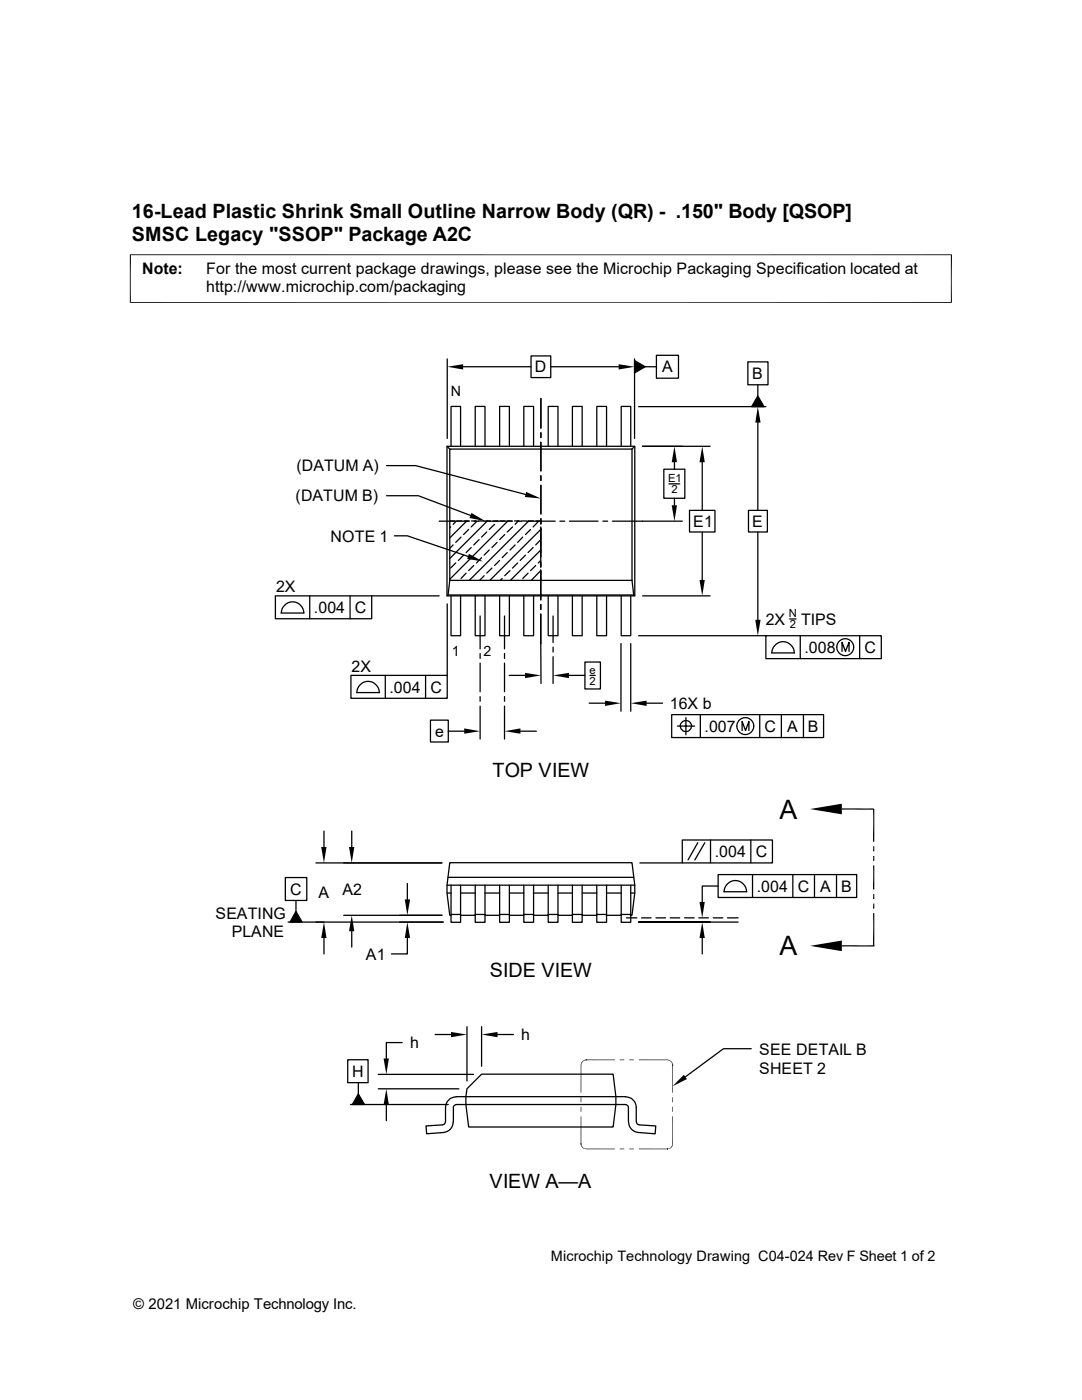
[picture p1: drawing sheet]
<svg xmlns="http://www.w3.org/2000/svg" width="216mm" height="279mm" viewBox="0 0 216 279" stroke-linecap="round" stroke-linejoin="round" font-family="sans-serif">
<g fill="none" stroke="#000" stroke-width=".25">
<path d="M89.2 71.6v15.9M92.4 73.2h13.6M106 71h3.9v4.4h-3.9zM107.9 79.5v5.9M109.9 73.2h13.5M126.6 72l2.1 1.2-2.1 1.2zM126.6 71.6v15.9M128.7 73.2h2.3M131 70.9h4.4v4.6h-4.4zM149.2 72.2h4v4.6h-4zM151.2 79l1.2 2.2h-2.4zM151.2 76.8v2.2"/>
<path d="M77.1 98.9h6.4l10.4 4M77.1 92.9h5.8l22 5.8M89.2 89.1h37.5v29.8h-37.5zM89.2 89.1l.5 .5M90 89.1v-8h1.9v8M94.8 89.1v-8h2v8M99.7 89.1v-8h1.9v8M104.5 89.1v-8h2v8M107.9 86.4v.9M107.9 88.3v5.7M107.9 95v.9M107.9 96.9v5.7"/>
<path d="M109.4 89.1v-8h1.9v8M114.2 89.1v-8h2v8M119.1 89.1v-8h1.9v8M124 89.1v-8h1.9v8M126.1 89.6h-36.4v26.2M126.1 89.6v26.2M126.7 89.1l-.6 .5M127.4 81.2h25.4M128.2 89.1h13.5M132.5 93.6h4.2v5.8h-4.2zM133.5 96.6h2.1M134.6 92.2v1.4"/>
<path d="M134.6 99.4v1.4M140.1 92.2v9.7M151.2 84.3v17.6M54.9 118.9h19.3v4.6h-19.3zM61.8 118.9v4.6M69.8 118.9v4.6M74.2 118.9h13.4M78.7 106.9h2.6l12.1 4.1M87.6 104h6M89.4 118.7h37l.3 .2M89.7 115.8l-.3 2.9-.2 .2M89.7 115.8h36.4"/>
<path d="M89.7 104h1M89.9 105.2l-.2 .1M90 118.9v8h1.9v-8M90.4 108.8l-.7 .6M90.9 112.4l-1 1M91.1 104l-.7 .6M91.2 104h1M92 107.2l-1.1 1M92.5 110.8l-1 1M92.6 104h1M93 114.4l-1 1M93.1 104l-3.4 3.4"/>
<path d="M93.5 105.7l-1 1M94 109.3l-1 1M94.1 104h.9M94.5 112.9l-1 1M94.6 104h.9M94.8 118.9v8h2v-8M95.1 104.1l-1.1 1.1M95.5 104h.9M95.6 107.7l-1.1 1.1M96.1 111.3l-1 1.1M96.5 104h5.7M96.6 114.9l-.9 .9"/>
<path d="M96.9 104h1M97.1 106.2l-1 1M97.2 104l-7.5 7.5M97.6 109.8l-1 1M98.2 113.4l-1.1 1M98.4 104h.9l-.1 .1M98.7 104.6l-1.1 1.1M99.2 108.2l-1 1.1M99.7 118.9v8h1.9v-8M99.7 111.8l-1 1.1M99.8 104h1M100.2 115.4l-.4 .4"/>
<path d="M100.7 106.7l-1 1M101.2 104h1M101.2 110.3l-1 1M101.3 104l-11.6 11.6M101.8 113.9l-1.1 1M102.3 105.2l-1.1 1M102.7 104h.9M102.8 108.8l-1 1M103.2 104h.9M103.3 112.4l-1 1M103.4 104l-.6 .6M104.1 104h.9"/>
<path d="M104.3 107.2l-1 1M104.5 118.9v8h2v-8M104.9 110.8l-1.1 1M105.1 104h5.7M105.4 114.4l-1.1 1M105.5 104l-11.9 11.8M105.5 104h1M105.9 105.7l-1 1M106.4 109.3l-1 1M106.9 112.9l-1 1M106.9 104h1M107.4 104.1l-1 1.1"/>
<path d="M107.9 103.5v1.1M107.9 105.2v6.6M107.9 112.1v1.1M107.9 113.7v6M107.9 105.7l-10.2 10.1M107.9 109.8l-6 6M107.9 113.9l-1.9 1.9M107.9 107.7l-1 1.1M107.9 111.8l-.5 .6M107.9 103.5v1M107.9 105.4v5.7M109.4 118.9v8h1.9v-8"/>
<path d="M111.7 104h1M113.6 104h5.7M114.2 118.9v8h2v-8M119.1 118.9v8h1.9v-8M120.3 104h.9M122.2 104h13.9M124 118.9v8h1.9v-8M126.1 115.8l.3 2.9M128.2 118.9h13.5M137.6 101.9h5.1v4.3h-5.1zM140.1 106.2v9.5M149.4 101.9h3.7v4.3h-3.7z"/>
<path d="M151.2 106.2v17.5M56.1 122.3h4.6M56.1 122.3a2.24 2.24 0 0 1 2.3-2.2 2.24 2.24 0 0 1 2.2 2.2M70 134.8h19.2v4.6h-19.2zM75.7 138.2a2.24 2.24 0 0 0-2.3-2.2 2.24 2.24 0 0 0-2.2 2.2h4.5M76.9 134.8v4.6M84.9 134.8v4.6M89.2 120.5v14.3M95.8 122.9v6.6M95.8 130.4v1M95.8 132.3v5.7M95.8 139v1"/>
<path d="M100.7 122.9v6.6M100.7 130.4v1M100.7 132.3v5.7M100.7 139v1M101.6 134.8h3.2M107.9 120.7v.9M107.9 122.6v13.8M110.4 122.9v5.3M110.4 129.2v.9M110.4 131.1v5.3M113.5 134.8h3.2M116.7 132.1h3.1v5.4h-3.1z"/>
<path d="M117.7 134.8h1.1M123.9 128.4v13.5M125.9 128.4v13.5M127.4 126.9h25.4M152.8 126.9h23.1v4.5h-23.1zM154 130.3h4.5M154 130.3a2.24 2.24 0 0 1 2.3-2.2 2.24 2.24 0 0 1 2.2 2.2M157.6 123.5h1.2M159.7 126.9v4.5M168 130v-1.8l.7 1.8 .7-1.8v1.8M171.5 126.9v4.5M85.9 143.7h3.6v4.4h-3.6z"/>
<path d="M89.5 145.9h3.1M95.8 140.9v6.6M100.7 140.9v6.6M103.8 145.9h3.2M117.6 140.3h3.1M129 140.3h3.2M134 142.6h30.3v4.6h-30.3zM135.2 144.9h3.4M135.7 144.9a1.14 1.14 0 0 1 1.2-1.1 1.14 1.14 0 0 1 1.1 1.1M135.8 144.9a1.1 1.1 0 0 0 1.1 1.1 1.1 1.1 0 0 0 1.1-1.1M136.9 143.2v3.4M139.7 142.6v4.6"/>
<path d="M148.1 145.8v-1.8l.7 1.8 .6-1.8v1.8M151.6 142.6v4.6M155.9 142.6v4.6M160.3 142.6v4.6M56.9 175.1h4.3v4.6h-4.3zM59.1 179.7v2.2M63 172.2h25.2M64.6 165.9v3.1M70.2 165.9v3.1M81.3 176.3v3.2M89.2 176.7h37.5M89.2 178.2h.8"/>
<path d="M89.4 175.1h37M90 176.7v7.4h1.9v-7.4M91.9 178.2h2.9M94.8 176.7v7.4h2v-7.4M96.8 178.2h2.9M99.7 176.7v7.4h1.9v-7.4M101.6 178.2h2.9M104.5 176.7v7.4h2v-7.4M106.5 178.2h2.9M109.4 176.7v7.4h1.9v-7.4M111.3 178.2h2.9M114.2 176.7v7.4h2v-7.4"/>
<path d="M116.2 178.2h2.9M119.1 176.7v7.4h1.9v-7.4M121 178.2h3M124 176.7v7.4h1.9v-7.4M125.9 178.2h.8M127.7 172.2h8.4M136.1 167.6h18v4.6h-18zM139.2 168.2l-1.9 3.4M140.6 168.2l-2 3.4M141.8 167.6v4.6M143.3 174.5h27.6v4.6h-27.6zM143.3 176.8h-3.2v3.2"/>
<path d="M149 178a2.24 2.24 0 0 0-2.3-2.3 2.24 2.24 0 0 0-2.2 2.3h4.5M149.8 167.6v4.6M150.2 174.5v4.6M158.2 174.5v4.6M162.5 174.5v4.6M166.9 174.5v4.6M168 161.5h6.3v6.5M174.3 172.7v4.8M57.5 184h30.9M59.1 181.9l1.2 2.1h-2.4zM64.6 187.2v3.2M68.6 182.7h19.6"/>
<path d="M70.2 185.8v3.2M81.3 187.2v3.2h-3.2M90 182.7h-.3l-.5-4.5v-1.5l.5-4.5h36.4l.6 4.5v1.5l-.6 4.5h-.2M90 182.5h1.9M91.9 182.7h2.9M94.8 182.5h2M96.8 182.7h2.9M99.7 182.5h1.9M101.6 182.7h2.9M104.5 182.5h2M106.5 182.7h2.9M109.4 182.5h1.9"/>
<path d="M111.3 182.7h2.9M114.2 182.5h2M116.2 182.7h2.9M119.1 182.5h1.9M121 182.7h3M124 182.5h1.9M125 183.2h2.1M128 183.2h1.9M130.9 183.2h1.9M133.7 183.2h1.9M136.6 183.2h1.9M139.4 183.2h2"/>
<path d="M140.1 187.2v3.2M141.7 184h-14.3h19.9M142.3 183.2h1.9M145.2 183.2h2.1M174.3 182.2v6.6h-6.3M69.4 211.5h4v4.6h-4zM71.5 218.3l1.2 2.1h-2.4zM71.5 216.1v2.2M75.5 217.3h16.1M75.5 214.4h19M80.3 208.1h-3.2v3.1M86.8 206.5h3.2"/>
<path d="M91 218.9a2.17 2.17 0 0 0-2.1 2.1v2.9M91 218.9h33.8M93.2 217.3l2.9-2.9h26.2l.6 4.5v1.5l-.6 4.5h-28.8l-.5-4.5v-1.5zM93.2 204.9v10.8M96.1 204.9v7.9M99.3 206.5h3.1M124.8 218.9a2.17 2.17 0 0 1 2.2 2.1v2.9M149.9 209.3h-5.5l-7.7 5.6M69.9 220.4h19.6M77.1 220.5v3.1M88.9 223.9a.51 .51 0 0 1-.6 .6M90.4 223.9a2.1 2.1 0 0 1-1.9 2.1l-3.4 .3-.1-1.6 3.3-.2"/>
<path d="M91 220.5l-.5 .4v3M91 220.4h33.8M124.8 220.5l.3 .1 .3 .3v3a2.1 2.1 0 0 0 2 2.1l3.3 .3 .2-1.6-3.4-.2M127 223.9a.51 .51 0 0 0 .5 .6"/>
<circle cx="168.7" cy="129.2" r="1.69"/>
<circle cx="148.7" cy="144.9" r="1.69"/>
</g>
<g fill="#000">
<path d="M89.2 73.2l3.2-.5v1zM123.4 72.7l3.2 .5-3.2 .5zM126.6 72l2.1 1.2-2.1 1.2zM105 98.2l2.9 1.3-3.2-.3zM134.6 89.1l.5 3.1h-1.1zM140.1 89.1l.5 3.1h-1zM151.2 81.2l.6 3.1h-1.1zM151.2 79l1.2 2.2h-2.4zM93.6 110.5l2.8 1.6-3.2-.6zM94.1 102.4l2.8 1.6-3.2-.6zM134 100.8h1.1l-.5 3.2zM139.6 115.7h1l-.5 3.2z"/>
<path d="M104.8 134.3l3.1 .5-3.1 .5zM110.4 134.8l3.1-.5v1zM120.7 139.8l3.2 .5-3.2 .6zM125.9 140.3l3.1-.5v1.1zM150.7 123.7h1.1l-.6 3.2zM92.6 145.4l3.2 .5-3.2 .5zM100.7 145.9l3.1-.5v1zM64.1 169h1.1l-.6 3.2zM69.6 169h1.1l-.5 3.2zM80.8 179.5h1l-.5 3.2zM161.6 161.5l6.4-1.1v2.1zM174.2 168.9l.3 1h-.3z"/>
<path d="M174.2 170.8l.3 1h-.3zM174.2 178.4l.3 1h-.3zM174.2 168.9h.3v1zM174.2 170.8h.3v1zM174.2 178.4h.3v1zM59.1 181.9l1.2 2.1h-2.4zM64.6 184l.6 3.2h-1.1zM70.2 182.7l.5 3.1h-1.1zM81.3 184l.5 3.2h-1zM140.1 184l.5 3.2h-1zM139.6 180h1l-.5 3.2zM161.6 188.8l6.4-1.1v2.1z"/>
<path d="M174.2 180.3l.3 1h-.3zM174.2 180.3h.3v1zM76.5 211.2h1.1l-.5 3.2zM90 206l3.2 .5-3.2 .5zM96.1 206.5l3.2-.5v1zM115.9 219l.1 1h-.1zM116 212.1l.1 .1-.2 .4zM115.9 219h.1v1zM116.1 212.2l-.1 .4h-.1zM116.2 211.8l.1 .1-.3 .2zM116 212.1l.3-.2-.2 .3zM116.2 211.8l.3-.3 .1 .2z"/>
<path d="M116.2 211.8l.4-.1-.3 .2zM116.5 211.5h.5v.1zM116.5 211.5l.5 .1-.4 .1zM123.7 211.6l.9-.1v.1zM123.7 211.5h.9l-.9 .1zM125.6 211.6l.9-.1v.1zM125.6 211.5h.9l-.9 .1zM133.2 211.5l.4 .2-.4-.1zM133.2 211.5h.4v.2zM133.6 211.5l.3 .4-.3-.2zM133.6 211.5l.3 .3v.1zM133.9 211.9v-.1l.2 .4z"/>
<path d="M134.2 219l.1 1h-.1zM134.1 212.2l.1-.1v.5zM133.9 211.8l.3 .3-.1 .1zM134.2 219h.1v1zM134.2 212.1l.1 .5h-.1zM136.4 214.5l.7 .8-2.9 1.5zM71.5 218.3l1.2 2.1h-2.4zM77.1 217.3l.5 3.2h-1.1zM115.9 220.9l.1 1h-.1zM115.9 228.3h.1v.4zM116 228.7l.1-.1 .1 .5zM115.9 220.9h.1v1z"/>
<path d="M116 228.3l.1 .3-.1 .1zM116.1 228.6l.2 .4-.1 .1zM116.3 229l.2 .3-.3-.2zM116.3 229l.2 .3zM116.6 229.2l.4 .2zM116.6 229.2h.4v.2zM123.7 229.2h.9l-.9 .2zM123.7 229.4l.9-.2v.2zM125.6 229.2h.9l-.9 .2zM125.6 229.4l.9-.2v.2zM133.2 229.2l.4 .1-.4 .1zM133.2 229.2l.4 .1z"/>
<path d="M133.6 229.2l.3-.2v.1zM133.6 229.2l.3-.1zM134.1 228.6l.1 .1-.3 .3zM133.9 229l.3-.3-.3 .4zM134.2 228.3h.1l-.2 .3zM134.2 220.9l.1 1h-.1zM134.3 228.3l-.1 .4-.1-.1zM134.2 220.9h.1v1z"/>
</g>
<path d="M26 50.8v9.7M189.8 50.8v9.7" fill="none" stroke="#000" stroke-width=".21"/>
<g fill="none" stroke="#000" stroke-width=".2">
<path d="M25.9 50.8h164M25.9 60.4h164M174.2 188.8h.3M115.9 212.6v5.5M117 211.5h5.7M117 211.5v.1M127.5 211.5h5.7M134.2 212.6h.1M134.2 212.6v5.5M115.9 228.3h.1M115.9 222.8v5.5M117 229.3h5.7"/>
<path d="M127.5 229.3h5.7M133.2 229.2v.2M134.2 222.8v5.5"/>
</g>
<g font-size="5.3">
<text x="155.5" y="163.4">A</text>
<text x="155.5" y="190.7">A</text>
</g>
<g font-size="3.9">
<text x="26.3" y="43.5">16-Lead Plastic Shrink Small Outline Narrow Body (QR) - .150&quot; Body [QSOP]</text>
<text x="26.3" y="48">SMSC Legacy &quot;SSOP&quot; Package A2C</text>
<text x="98.3" y="155">TOP VIEW</text>
<text x="97.7" y="194.9">SIDE VIEW</text>
<text x="97.7" y="237.2">VIEW A—A</text>
</g>
<g font-size="3.2">
<text x="28.4" y="54.6">Note:</text>
<text x="41.1" y="54.6">For the most current package drawings, please see the Microchip Packaging Specification located at</text>
<text x="41.1" y="58.3">http://www.microchip.com/packaging</text>
<text x="106.7" y="74.3">D</text>
<text x="132.1" y="74.3">A</text>
<text x="150.1" y="75.6">B</text>
<text x="59.1" y="94">(DATUM A)</text>
<text x="59" y="100.1">(DATUM B)</text>
<text x="138.3" y="105.2">E1</text>
<text x="150.1" y="105.2">E</text>
<text x="66" y="108.1">NOTE 1</text>
<text x="55.1" y="118.1">2X</text>
<text x="62.7" y="122.3">.004</text>
<text x="70.8" y="122.3">C</text>
<text x="152.8" y="124.7">2X</text>
<text x="159.9" y="124.7">TIPS</text>
<text x="160.5" y="130.3">.008</text>
<text x="172.5" y="130.3">C</text>
<text x="70.1" y="134">2X</text>
<text x="77.7" y="138.2">.004</text>
<text x="85.9" y="138.2">C</text>
<text x="133.6" y="141.5">16X b</text>
<text x="86.8" y="147">e</text>
<text x="140.6" y="146.1">.007</text>
<text x="152.6" y="146.1">C</text>
<text x="157.1" y="146.1">A</text>
<text x="161.2" y="146.1">B</text>
<text x="142.6" y="171.1">.004</text>
<text x="150.8" y="171.1">C</text>
<text x="57.9" y="178.6">C</text>
<text x="63.5" y="179.2">A</text>
<text x="68.3" y="178.6">A2</text>
<text x="151" y="177.9">.004</text>
<text x="159.2" y="178">C</text>
<text x="163.7" y="178">A</text>
<text x="167.9" y="178">B</text>
<text x="43" y="183.3">SEATING</text>
<text x="46.2" y="187">PLANE</text>
<text x="73" y="191.5">A1</text>
<text x="81.8" y="209.2">h</text>
<text x="104" y="207.6">h</text>
<text x="70.3" y="214.9">H</text>
<text x="151.5" y="210.5">SEE DETAIL B</text>
<text x="151.5" y="214.3">SHEET 2</text>
</g>
<text font-size="3" x="26.6" y="261.3">© 2021 Microchip Technology Inc.</text>
<text font-size="2.9" x="109.9" y="251.6">Microchip Technology Drawing C04-024 Rev F Sheet 1 of 2</text>
<g font-size="2.8">
<text x="90" y="79">N</text>
<text x="90.2" y="130.9">1</text>
<text x="96.5" y="130.9">2</text>
</g>
<g font-size="2.2">
<text x="133.3" y="96.3">E1</text>
<text x="134" y="98.4">2</text>
<text x="157.4" y="123.2">N</text>
<text x="157.6" y="125.4">2</text>
<text x="117.6" y="134.5">e</text>
<text x="117.6" y="136.7">2</text>
</g>
</svg>
